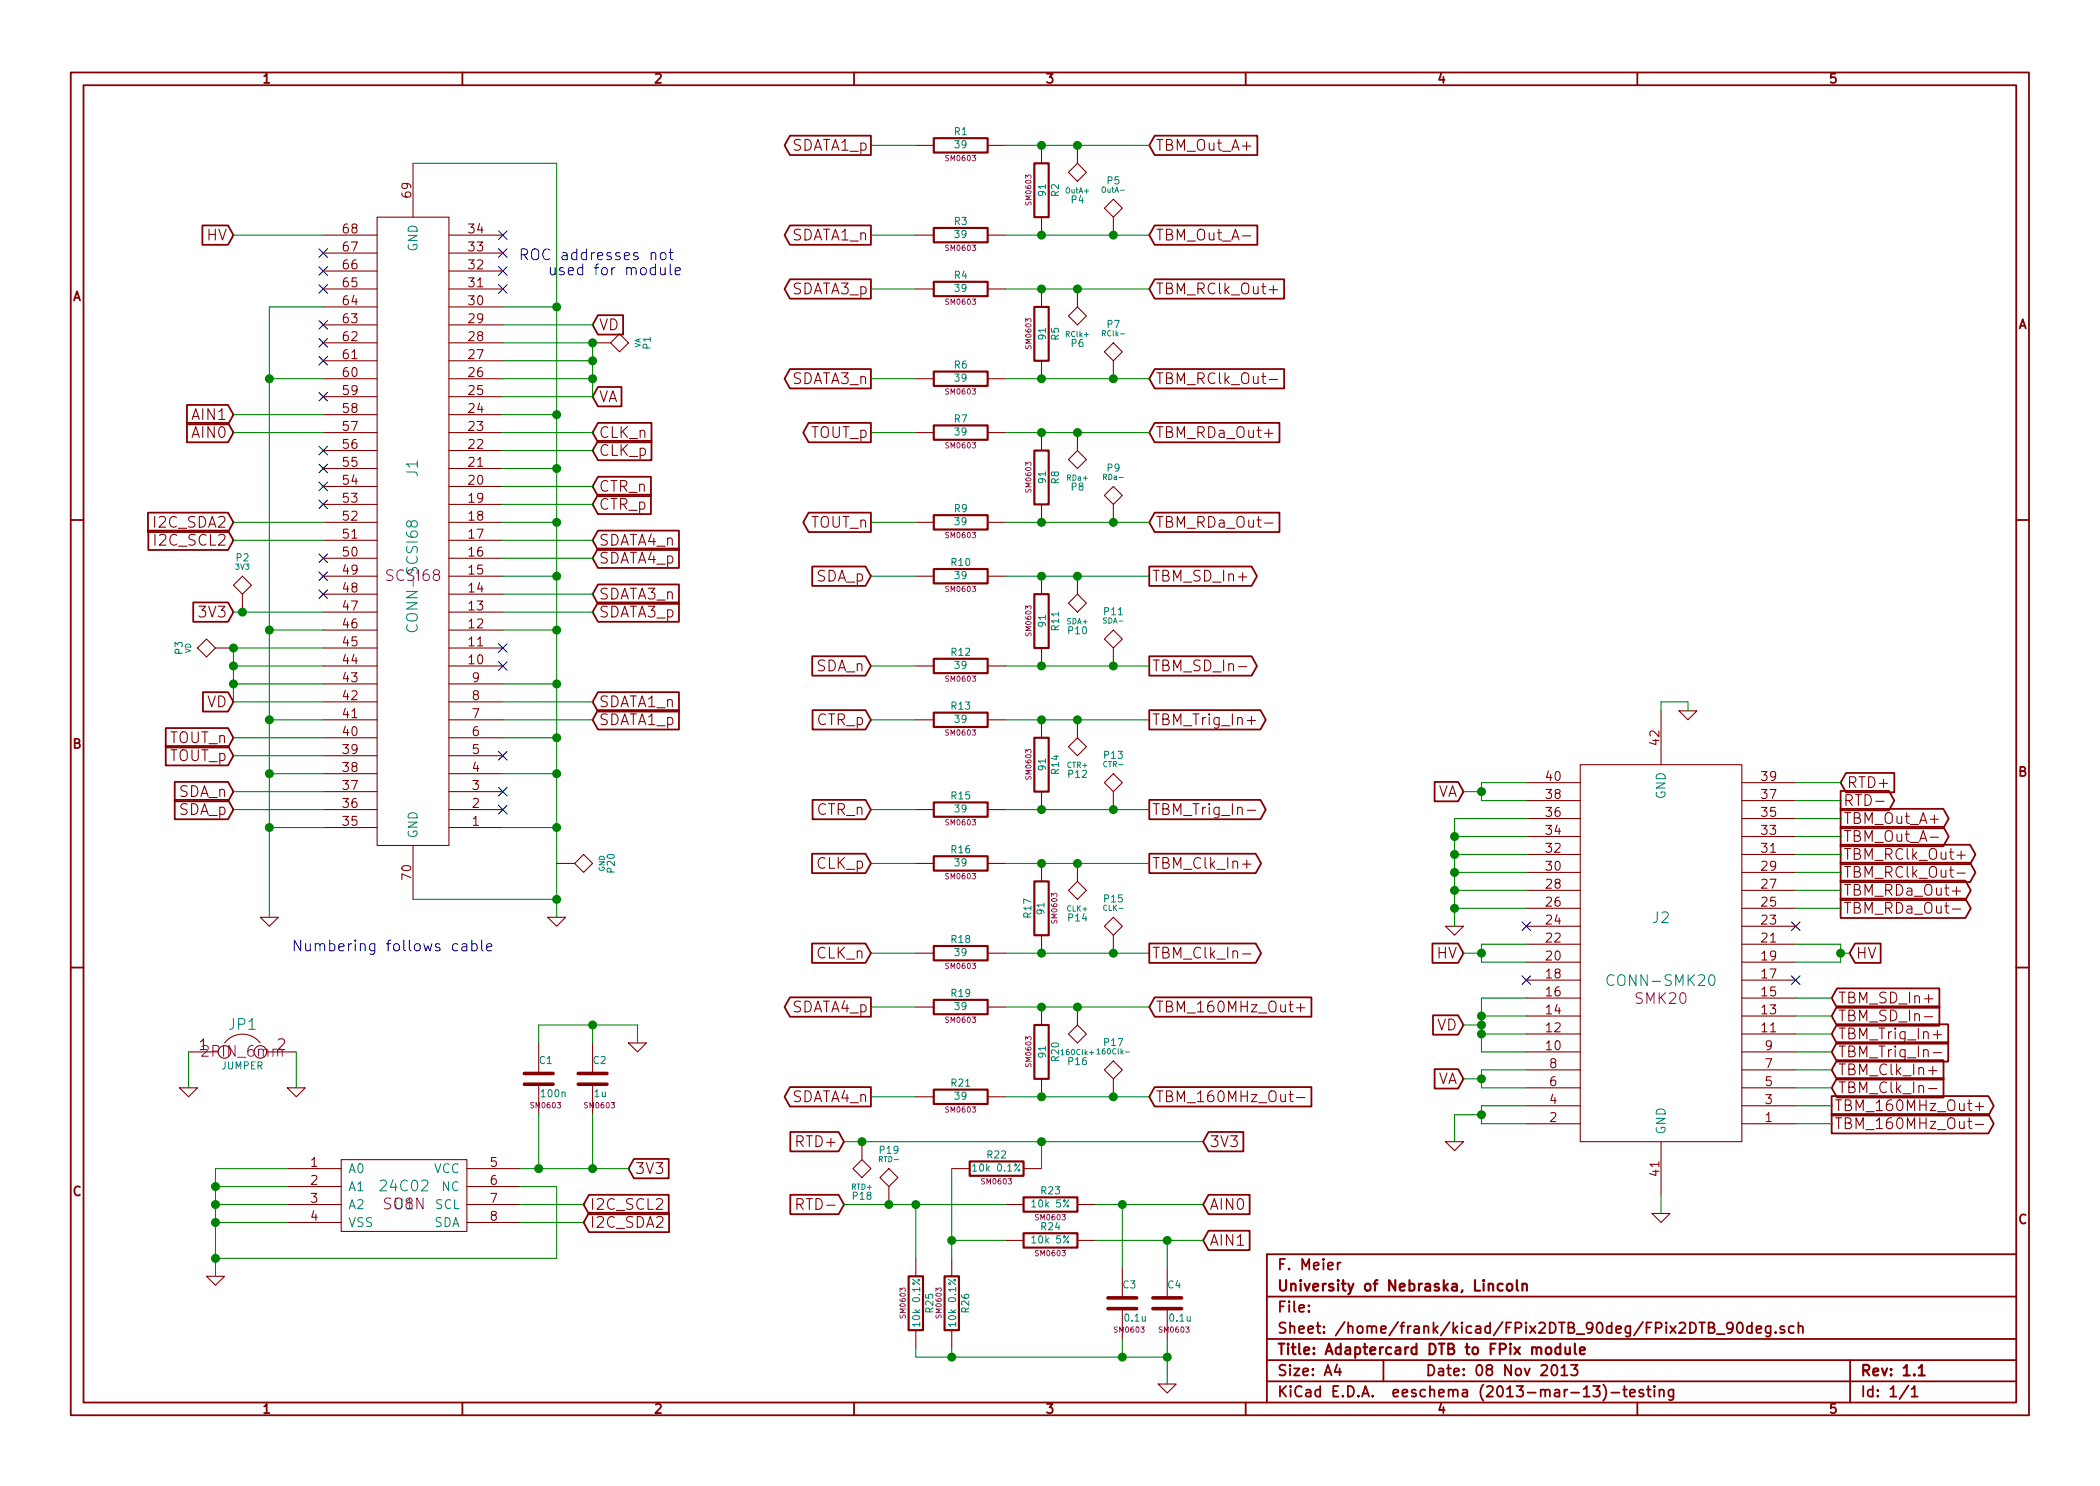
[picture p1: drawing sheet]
EESchema Schematic File Version 2
LIBS:power
LIBS:device
LIBS:transistors
LIBS:conn
LIBS:linear
LIBS:regul
LIBS:74xx
LIBS:cmos4000
LIBS:adc-dac
LIBS:memory
LIBS:xilinx
LIBS:special
LIBS:microcontrollers
LIBS:dsp
LIBS:microchip
LIBS:analog_switches
LIBS:motorola
LIBS:texas
LIBS:intel
LIBS:audio
LIBS:interface
LIBS:digital-audio
LIBS:philips
LIBS:display
LIBS:cypress
LIBS:siliconi
LIBS:opto
LIBS:atmel
LIBS:contrib
LIBS:valves
LIBS:FPix2DTB_90deg-cache
EELAYER 24 0
EELAYER END
$Descr A4 11693 8268
encoding utf-8
Sheet 1 1
Title "Adaptercard DTB to FPix module"
Date "08 Nov 2013"
Rev "1.1"
Comp "University of Nebraska, Lincoln"
Comment1 "F. Meier"
Comment2 ""
Comment3 ""
Comment4 ""
$EndDescr
$Comp
L R R1
U 1 1
P 5350 800
F 0 "R1" V 5430 800 40  0000 C CNN
F 1 "39" V 5357 801 40  0000 C CNN
F 2 "SM0603" V 5280 800 30  0000 C CNN
F 3 "" H 5350 800 30  0000 C CNN
	1    5350 800 
	0    -1   -1   0   
$EndComp
$Comp
L R R3
U 1 1
P 5350 1300
F 0 "R3" V 5430 1300 40  0000 C CNN
F 1 "39" V 5357 1301 40  0000 C CNN
F 2 "SM0603" V 5280 1300 30  0000 C CNN
F 3 "" H 5350 1300 30  0000 C CNN
	1    5350 1300
	0    -1   -1   0   
$EndComp
$Comp
L CONN-SMK20 J2
U 1 1
P 9250 5300
F 0 "J2" H 9250 5100 60  0000 C CNN
F 1 "CONN-SMK20" H 9250 5450 60  0000 C CNN
F 2 "SMK20" H 9250 5550 60  0000 C CNN
F 3 "" H 9300 5550 60  0000 C CNN
	1    9250 5300
	-1   0    0    1   
$EndComp
$Comp
L R R2
U 1 1
P 5800 1050
F 0 "R2" V 5880 1050 40  0000 C CNN
F 1 "91" V 5807 1051 40  0000 C CNN
F 2 "SM0603" V 5730 1050 30  0000 C CNN
F 3 "" H 5800 1050 30  0000 C CNN
	1    5800 1050
	1    0    0    -1  
$EndComp
$Comp
L GND #PWR9
U 1 1
P 13700 -6750
F 0 "#PWR9" H 13700 -6750 30  0001 C CNN
F 1 "GND" H 13700 -6820 30  0001 C CNN
F 2 "" H 13700 -6750 60  0000 C CNN
F 3 "" H 13700 -6750 60  0000 C CNN
	1    13700 -6750
	1    0    0    -1  
$EndComp
$Comp
L GND #PWR5
U 1 1
P 3100 5100
F 0 "#PWR5" H 3100 5100 30  0001 C CNN
F 1 "GND" H 3100 5030 30  0001 C CNN
F 2 "" H 3100 5100 60  0000 C CNN
F 3 "" H 3100 5100 60  0000 C CNN
	1    3100 5100
	1    0    0    -1  
$EndComp
Text GLabel 10250 4550 2    60   Output ~ 0
TBM_Out_A+
Text GLabel 8150 4400 0    60   Input ~ 0
VA
Text GLabel 8150 5700 0    60   Input ~ 0
VD
$Comp
L GND #PWR8
U 1 1
P 8100 5150
F 0 "#PWR8" H 8100 5150 30  0001 C CNN
F 1 "GND" H 8100 5080 30  0001 C CNN
F 2 "" H 8100 5150 60  0000 C CNN
F 3 "" H 8100 5150 60  0000 C CNN
	1    8100 5150
	1    0    0    -1  
$EndComp
Text GLabel 10300 5300 2    60   Input ~ 0
HV
Text GLabel 8150 5300 0    60   Input ~ 0
HV
Text GLabel 10250 4350 2    60   Input ~ 0
RTD+
Text GLabel 10250 4450 2    60   Output ~ 0
RTD-
Text GLabel 10250 4650 2    60   Output ~ 0
TBM_Out_A-
Text GLabel 10250 4750 2    60   Output ~ 0
TBM_RClk_Out+
Text GLabel 10250 4850 2    60   Output ~ 0
TBM_RClk_Out-
Text GLabel 10250 4950 2    60   Output ~ 0
TBM_RDa_Out+
Text GLabel 10250 5050 2    60   Output ~ 0
TBM_RDa_Out-
Text GLabel 10200 5550 2    60   Input ~ 0
TBM_SD_In+
Text GLabel 10200 5650 2    60   Input ~ 0
TBM_SD_In-
Text GLabel 10200 5750 2    60   Input ~ 0
TBM_Trig_In+
Text GLabel 10200 5850 2    60   Input ~ 0
TBM_Trig_In-
Text GLabel 10200 5950 2    60   Input ~ 0
TBM_Clk_In+
Text GLabel 10200 6050 2    60   Input ~ 0
TBM_Clk_In-
Text GLabel 10200 6150 2    60   Output ~ 0
TBM_160MHz_Out+
Text GLabel 10200 6250 2    60   Output ~ 0
TBM_160MHz_Out-
NoConn ~ 8500 5150
NoConn ~ 8500 5450
NoConn ~ 10000 5150
NoConn ~ 10000 5450
Text GLabel 6400 800  2    60   Input ~ 0
TBM_Out_A+
Text GLabel 6400 1300 2    60   Input ~ 0
TBM_Out_A-
$Comp
L R R4
U 1 1
P 5350 1600
F 0 "R4" V 5430 1600 40  0000 C CNN
F 1 "39" V 5357 1601 40  0000 C CNN
F 2 "SM0603" V 5280 1600 30  0000 C CNN
F 3 "" H 5350 1600 30  0000 C CNN
	1    5350 1600
	0    -1   -1   0   
$EndComp
$Comp
L R R5
U 1 1
P 5800 1850
F 0 "R5" V 5880 1850 40  0000 C CNN
F 1 "91" V 5807 1851 40  0000 C CNN
F 2 "SM0603" V 5730 1850 30  0000 C CNN
F 3 "" H 5800 1850 30  0000 C CNN
	1    5800 1850
	1    0    0    -1  
$EndComp
$Comp
L R R6
U 1 1
P 5350 2100
F 0 "R6" V 5430 2100 40  0000 C CNN
F 1 "39" V 5357 2101 40  0000 C CNN
F 2 "SM0603" V 5280 2100 30  0000 C CNN
F 3 "" H 5350 2100 30  0000 C CNN
	1    5350 2100
	0    -1   -1   0   
$EndComp
$Comp
L R R7
U 1 1
P 5350 2400
F 0 "R7" V 5430 2400 40  0000 C CNN
F 1 "39" V 5357 2401 40  0000 C CNN
F 2 "SM0603" V 5280 2400 30  0000 C CNN
F 3 "" H 5350 2400 30  0000 C CNN
	1    5350 2400
	0    -1   -1   0   
$EndComp
$Comp
L R R8
U 1 1
P 5800 2650
F 0 "R8" V 5880 2650 40  0000 C CNN
F 1 "91" V 5807 2651 40  0000 C CNN
F 2 "SM0603" V 5730 2650 30  0000 C CNN
F 3 "" H 5800 2650 30  0000 C CNN
	1    5800 2650
	1    0    0    -1  
$EndComp
$Comp
L R R9
U 1 1
P 5350 2900
F 0 "R9" V 5430 2900 40  0000 C CNN
F 1 "39" V 5357 2901 40  0000 C CNN
F 2 "SM0603" V 5280 2900 30  0000 C CNN
F 3 "" H 5350 2900 30  0000 C CNN
	1    5350 2900
	0    -1   -1   0   
$EndComp
$Comp
L R R10
U 1 1
P 5350 3200
F 0 "R10" V 5430 3200 40  0000 C CNN
F 1 "39" V 5357 3201 40  0000 C CNN
F 2 "SM0603" V 5280 3200 30  0000 C CNN
F 3 "" H 5350 3200 30  0000 C CNN
	1    5350 3200
	0    -1   -1   0   
$EndComp
$Comp
L R R11
U 1 1
P 5800 3450
F 0 "R11" V 5880 3450 40  0000 C CNN
F 1 "91" V 5807 3451 40  0000 C CNN
F 2 "SM0603" V 5730 3450 30  0000 C CNN
F 3 "" H 5800 3450 30  0000 C CNN
	1    5800 3450
	1    0    0    -1  
$EndComp
$Comp
L R R12
U 1 1
P 5350 3700
F 0 "R12" V 5430 3700 40  0000 C CNN
F 1 "39" V 5357 3701 40  0000 C CNN
F 2 "SM0603" V 5280 3700 30  0000 C CNN
F 3 "" H 5350 3700 30  0000 C CNN
	1    5350 3700
	0    -1   -1   0   
$EndComp
$Comp
L R R13
U 1 1
P 5350 4000
F 0 "R13" V 5430 4000 40  0000 C CNN
F 1 "39" V 5357 4001 40  0000 C CNN
F 2 "SM0603" V 5280 4000 30  0000 C CNN
F 3 "" H 5350 4000 30  0000 C CNN
	1    5350 4000
	0    -1   -1   0   
$EndComp
$Comp
L R R14
U 1 1
P 5800 4250
F 0 "R14" V 5880 4250 40  0000 C CNN
F 1 "91" V 5807 4251 40  0000 C CNN
F 2 "SM0603" V 5730 4250 30  0000 C CNN
F 3 "" H 5800 4250 30  0000 C CNN
	1    5800 4250
	1    0    0    -1  
$EndComp
$Comp
L R R15
U 1 1
P 5350 4500
F 0 "R15" V 5430 4500 40  0000 C CNN
F 1 "39" V 5357 4501 40  0000 C CNN
F 2 "SM0603" V 5280 4500 30  0000 C CNN
F 3 "" H 5350 4500 30  0000 C CNN
	1    5350 4500
	0    -1   -1   0   
$EndComp
$Comp
L R R16
U 1 1
P 5350 4800
F 0 "R16" V 5430 4800 40  0000 C CNN
F 1 "39" V 5357 4801 40  0000 C CNN
F 2 "SM0603" V 5280 4800 30  0000 C CNN
F 3 "" H 5350 4800 30  0000 C CNN
	1    5350 4800
	0    -1   -1   0   
$EndComp
$Comp
L R R17
U 1 1
P 5800 5050
F 0 "R17" V 5880 5050 40  0000 C CNN
F 1 "91" V 5807 5051 40  0000 C CNN
F 2 "SM0603" V 5730 5050 30  0000 C CNN
F 3 "" H 5800 5050 30  0000 C CNN
	1    5800 5050
	-1   0    0    1   
$EndComp
$Comp
L R R18
U 1 1
P 5350 5300
F 0 "R18" V 5430 5300 40  0000 C CNN
F 1 "39" V 5357 5301 40  0000 C CNN
F 2 "SM0603" V 5280 5300 30  0000 C CNN
F 3 "" H 5350 5300 30  0000 C CNN
	1    5350 5300
	0    -1   -1   0   
$EndComp
$Comp
L R R19
U 1 1
P 5350 5600
F 0 "R19" V 5430 5600 40  0000 C CNN
F 1 "39" V 5357 5601 40  0000 C CNN
F 2 "SM0603" V 5280 5600 30  0000 C CNN
F 3 "" H 5350 5600 30  0000 C CNN
	1    5350 5600
	0    -1   -1   0   
$EndComp
$Comp
L R R20
U 1 1
P 5800 5850
F 0 "R20" V 5880 5850 40  0000 C CNN
F 1 "91" V 5807 5851 40  0000 C CNN
F 2 "SM0603" V 5730 5850 30  0000 C CNN
F 3 "" H 5800 5850 30  0000 C CNN
	1    5800 5850
	1    0    0    -1  
$EndComp
$Comp
L R R21
U 1 1
P 5350 6100
F 0 "R21" V 5430 6100 40  0000 C CNN
F 1 "39" V 5357 6101 40  0000 C CNN
F 2 "SM0603" V 5280 6100 30  0000 C CNN
F 3 "" H 5350 6100 30  0000 C CNN
	1    5350 6100
	0    -1   -1   0   
$EndComp
Text GLabel 6400 1600 2    60   Input ~ 0
TBM_RClk_Out+
Text GLabel 6400 2100 2    60   Input ~ 0
TBM_RClk_Out-
Text GLabel 6400 2400 2    60   Input ~ 0
TBM_RDa_Out+
Text GLabel 6400 2900 2    60   Input ~ 0
TBM_RDa_Out-
Text GLabel 6400 3200 2    60   Output ~ 0
TBM_SD_In+
Text GLabel 6400 3700 2    60   Output ~ 0
TBM_SD_In-
Text GLabel 6400 4000 2    60   Output ~ 0
TBM_Trig_In+
Text GLabel 6400 4500 2    60   Output ~ 0
TBM_Trig_In-
Text GLabel 6400 4800 2    60   Output ~ 0
TBM_Clk_In+
Text GLabel 6400 5300 2    60   Output ~ 0
TBM_Clk_In-
Text GLabel 6400 5600 2    60   Input ~ 0
TBM_160MHz_Out+
Text GLabel 6400 6100 2    60   Input ~ 0
TBM_160MHz_Out-
$Comp
L R R23
U 1 1
P 5850 6700
F 0 "R23" V 5930 6700 40  0000 C CNN
F 1 "10k 5%" V 5857 6701 40  0000 C CNN
F 2 "SM0603" V 5780 6700 30  0000 C CNN
F 3 "" H 5850 6700 30  0000 C CNN
	1    5850 6700
	0    -1   -1   0   
$EndComp
$Comp
L R R24
U 1 1
P 5850 6900
F 0 "R24" V 5930 6900 40  0000 C CNN
F 1 "10k 5%" V 5857 6901 40  0000 C CNN
F 2 "SM0603" V 5780 6900 30  0000 C CNN
F 3 "" H 5850 6900 30  0000 C CNN
	1    5850 6900
	0    -1   -1   0   
$EndComp
$Comp
L R R26
U 1 1
P 5300 7250
F 0 "R26" V 5380 7250 40  0000 C CNN
F 1 "10k 0.1%" V 5307 7251 40  0000 C CNN
F 2 "SM0603" V 5230 7250 30  0000 C CNN
F 3 "" H 5300 7250 30  0000 C CNN
	1    5300 7250
	1    0    0    -1  
$EndComp
$Comp
L R R25
U 1 1
P 5100 7250
F 0 "R25" V 5180 7250 40  0000 C CNN
F 1 "10k 0.1%" V 5107 7251 40  0000 C CNN
F 2 "SM0603" V 5030 7250 30  0000 C CNN
F 3 "" H 5100 7250 30  0000 C CNN
	1    5100 7250
	1    0    0    -1  
$EndComp
$Comp
L R R22
U 1 1
P 5550 6500
F 0 "R22" V 5630 6500 40  0000 C CNN
F 1 "10k 0.1%" V 5557 6501 40  0000 C CNN
F 2 "SM0603" V 5480 6500 30  0000 C CNN
F 3 "" H 5550 6500 30  0000 C CNN
	1    5550 6500
	0    -1   -1   0   
$EndComp
$Comp
L C C3
U 1 1
P 6250 7250
F 0 "C3" H 6250 7350 40  0000 L CNN
F 1 "0.1u" H 6256 7165 40  0000 L CNN
F 2 "SM0603" H 6288 7100 30  0000 C CNN
F 3 "" H 6250 7250 60  0000 C CNN
	1    6250 7250
	1    0    0    -1  
$EndComp
$Comp
L C C4
U 1 1
P 6500 7250
F 0 "C4" H 6500 7350 40  0000 L CNN
F 1 "0.1u" H 6506 7165 40  0000 L CNN
F 2 "SM0603" H 6538 7100 30  0000 C CNN
F 3 "" H 6500 7250 60  0000 C CNN
	1    6500 7250
	1    0    0    -1  
$EndComp
Text GLabel 6700 6900 2    60   Input ~ 0
AIN1
Text GLabel 6700 6700 2    60   Input ~ 0
AIN0
Text GLabel 4700 6700 0    60   Input ~ 0
RTD-
Text GLabel 4700 6350 0    60   Input ~ 0
RTD+
Text Notes 2750 5300 2    60   ~ 0
Numbering follows cable
Text GLabel 3300 4000 2    60   Input ~ 0
SDATA1_p
Text GLabel 3300 3900 2    60   Input ~ 0
SDATA1_n
Text GLabel 3300 3400 2    60   Input ~ 0
SDATA3_p
Text GLabel 3300 3300 2    60   Input ~ 0
SDATA3_n
Text GLabel 3300 3100 2    60   Input ~ 0
SDATA4_p
Text GLabel 3300 3000 2    60   Input ~ 0
SDATA4_n
Text GLabel 3300 2800 2    60   Input ~ 0
CTR_p
Text GLabel 3300 2700 2    60   Input ~ 0
CTR_n
Text GLabel 3300 2500 2    60   Input ~ 0
CLK_p
Text GLabel 3300 2400 2    60   Input ~ 0
CLK_n
Text GLabel 3300 2200 2    60   Input ~ 0
VA
Text GLabel 3300 1800 2    60   Input ~ 0
VD
NoConn ~ 2800 1600
NoConn ~ 2800 1500
NoConn ~ 2800 1400
NoConn ~ 2800 1300
Text Notes 3800 1450 2    60   ~ 0
ROC addresses not \nused for module
Text GLabel 1300 4500 0    60   Input ~ 0
SDA_p
Text GLabel 1300 4400 0    60   Input ~ 0
SDA_n
Text GLabel 1300 4200 0    60   Input ~ 0
TOUT_p
Text GLabel 1300 4100 0    60   Input ~ 0
TOUT_n
Text GLabel 1300 3900 0    60   Input ~ 0
VD
NoConn ~ 1800 3100
NoConn ~ 1800 1400
NoConn ~ 1800 1500
NoConn ~ 1800 1600
NoConn ~ 1800 1800
NoConn ~ 1800 1900
NoConn ~ 1800 2000
Text GLabel 1300 1300 0    60   Input ~ 0
HV
Text GLabel 1300 2400 0    60   Input ~ 0
AIN0
Text GLabel 1300 2300 0    60   Input ~ 0
AIN1
NoConn ~ 1800 2800
NoConn ~ 1800 2700
NoConn ~ 1800 2600
NoConn ~ 1800 2500
Text GLabel 1300 2900 0    60   Input ~ 0
I2C_SDA2
Text GLabel 1300 3000 0    60   Input ~ 0
I2C_SCL2
$Comp
L CONN-SCSI68 J1
U 1 1
P 2300 2950
F 0 "J1" V 2300 3300 60  0000 C CNN
F 1 "CONN-SCSI68" V 2300 2700 60  0000 C CNN
F 2 "SCSI68" H 2300 2700 60  0000 C CNN
F 3 "" H 2300 2700 60  0000 C CNN
	1    2300 2950
	1    0    0    -1  
$EndComp
Text GLabel 4850 4800 0    60   Input ~ 0
CLK_p
Text GLabel 4850 5300 0    60   Input ~ 0
CLK_n
Text GLabel 4850 4500 0    60   Input ~ 0
CTR_n
Text GLabel 4850 4000 0    60   Input ~ 0
CTR_p
Text GLabel 4850 800  0    60   Output ~ 0
SDATA1_p
Text GLabel 4850 1300 0    60   Output ~ 0
SDATA1_n
Text GLabel 4850 1600 0    60   Output ~ 0
SDATA3_p
Text GLabel 4850 2100 0    60   Output ~ 0
SDATA3_n
Text GLabel 4850 5600 0    60   Output ~ 0
SDATA4_p
Text GLabel 4850 6100 0    60   Output ~ 0
SDATA4_n
Text GLabel 4850 3700 0    60   Input ~ 0
SDA_n
Text GLabel 4850 3200 0    60   Input ~ 0
SDA_p
Text GLabel 4850 2400 0    60   Output ~ 0
TOUT_p
Text GLabel 4850 2900 0    60   Output ~ 0
TOUT_n
$Comp
L 24C02 U1
U 1 1
P 2250 6650
F 0 "U1" H 2250 6600 60  0000 C CNN
F 1 "24C02" H 2250 6700 60  0000 C CNN
F 2 "SO8N" H 2250 6600 60  0000 C CNN
F 3 "" H 2250 6600 60  0000 C CNN
	1    2250 6650
	1    0    0    -1  
$EndComp
$Comp
L GND #PWR2
U 1 1
P 1200 7100
F 0 "#PWR2" H 1200 7100 30  0001 C CNN
F 1 "GND" H 1200 7030 30  0001 C CNN
F 2 "" H 1200 7100 60  0000 C CNN
F 3 "" H 1200 7100 60  0000 C CNN
	1    1200 7100
	1    0    0    -1  
$EndComp
Text GLabel 3250 6700 2    60   Input ~ 0
I2C_SCL2
Text GLabel 3250 6800 2    60   Input ~ 0
I2C_SDA2
NoConn ~ 1800 3200
NoConn ~ 1800 3300
NoConn ~ 2800 4200
NoConn ~ 2800 3600
NoConn ~ 2800 3700
NoConn ~ 1800 2200
Wire Wire Line
	5600 1300 6400 1300
Wire Wire Line
	3100 4600 2800 4600
Connection ~ 5800 800 
Connection ~ 5800 1300
Wire Wire Line
	5600 1600 6400 1600
Connection ~ 5800 1600
Wire Wire Line
	5600 2100 6400 2100
Connection ~ 5800 2100
Wire Wire Line
	5600 2400 6400 2400
Connection ~ 5800 2400
Wire Wire Line
	5600 2900 6400 2900
Connection ~ 5800 2900
Wire Wire Line
	5600 3200 6400 3200
Connection ~ 5800 3200
Wire Wire Line
	5600 3700 6400 3700
Connection ~ 5800 3700
Wire Wire Line
	5600 4000 6400 4000
Connection ~ 5800 4000
Connection ~ 5800 4500
Wire Wire Line
	5600 4800 6400 4800
Connection ~ 5800 4800
Wire Wire Line
	5600 5300 6400 5300
Connection ~ 5800 5300
Wire Wire Line
	5600 5600 6400 5600
Connection ~ 5800 5600
Wire Wire Line
	5600 6100 6400 6100
Connection ~ 5800 6100
Wire Wire Line
	6100 6700 6700 6700
Wire Wire Line
	6100 6900 6700 6900
Wire Wire Line
	6250 7050 6250 6700
Connection ~ 6250 6700
Wire Wire Line
	6500 7050 6500 6900
Connection ~ 6500 6900
Wire Wire Line
	5300 6900 5600 6900
Connection ~ 5300 6900
Wire Wire Line
	4700 6700 5600 6700
Wire Wire Line
	5100 7000 5100 6700
Connection ~ 5100 6700
Wire Wire Line
	3100 4300 2800 4300
Connection ~ 3100 4600
Wire Wire Line
	3100 4100 2800 4100
Connection ~ 3100 4300
Wire Wire Line
	3100 3800 2800 3800
Connection ~ 3100 4100
Wire Wire Line
	3100 3500 2800 3500
Connection ~ 3100 3800
Wire Wire Line
	3100 3200 2800 3200
Connection ~ 3100 3500
Wire Wire Line
	3100 2900 2800 2900
Connection ~ 3100 3200
Wire Wire Line
	3100 2600 2800 2600
Connection ~ 3100 2900
Wire Wire Line
	3100 2300 2800 2300
Connection ~ 3100 2600
Wire Wire Line
	2800 1700 3100 1700
Connection ~ 3100 2300
Wire Wire Line
	1500 4600 1800 4600
Wire Wire Line
	1500 4300 1800 4300
Connection ~ 1500 4600
Wire Wire Line
	1500 4000 1800 4000
Connection ~ 1500 4300
Wire Wire Line
	1500 3500 1800 3500
Connection ~ 1500 4000
Wire Wire Line
	1800 2100 1500 2100
Connection ~ 1500 3500
Wire Wire Line
	1800 1700 1500 1700
Connection ~ 1500 2100
Wire Wire Line
	3300 2200 2800 2200
Wire Wire Line
	3300 2100 2800 2100
Wire Wire Line
	3300 1900 3300 2200
Wire Wire Line
	2800 2000 3300 2000
Connection ~ 3300 2100
Wire Wire Line
	2800 1900 3300 1900
Connection ~ 3300 2000
Wire Wire Line
	2800 1800 3300 1800
Wire Wire Line
	2800 2400 3300 2400
Wire Wire Line
	2800 2500 3300 2500
Wire Wire Line
	2800 2700 3300 2700
Wire Wire Line
	2800 2800 3300 2800
Wire Wire Line
	2800 3000 3300 3000
Wire Wire Line
	2800 3100 3300 3100
Wire Wire Line
	2800 3300 3300 3300
Wire Wire Line
	2800 3400 3300 3400
Wire Wire Line
	2800 3900 3300 3900
Wire Wire Line
	2800 4000 3300 4000
Wire Wire Line
	1300 4500 1800 4500
Wire Wire Line
	1800 4400 1300 4400
Wire Wire Line
	1800 4200 1300 4200
Wire Wire Line
	1300 4100 1800 4100
Wire Wire Line
	1300 3900 1800 3900
Wire Wire Line
	1300 3800 1800 3800
Wire Wire Line
	1300 3600 1300 3900
Wire Wire Line
	1800 3700 1300 3700
Connection ~ 1300 3800
Wire Wire Line
	1800 3600 1300 3600
Connection ~ 1300 3700
Wire Wire Line
	1800 1300 1300 1300
Wire Wire Line
	1800 2300 1300 2300
Wire Wire Line
	1800 2400 1300 2400
Wire Wire Line
	1800 2900 1300 2900
Wire Wire Line
	1800 3000 1300 3000
Wire Wire Line
	2300 900  3100 900 
Connection ~ 3100 1700
Wire Wire Line
	3100 5000 2300 5000
Connection ~ 3100 5000
Wire Wire Line
	5100 1300 4850 1300
Wire Wire Line
	4850 1600 5100 1600
Wire Wire Line
	5100 2100 4850 2100
Wire Wire Line
	4850 2400 5100 2400
Wire Wire Line
	5100 2900 4850 2900
Wire Wire Line
	4850 3200 5100 3200
Wire Wire Line
	5100 3700 4850 3700
Wire Wire Line
	4850 4000 5100 4000
Wire Wire Line
	5100 4500 4850 4500
Wire Wire Line
	4850 4800 5100 4800
Wire Wire Line
	5100 5300 4850 5300
Wire Wire Line
	4850 5600 5100 5600
Wire Wire Line
	1200 6800 1600 6800
Wire Wire Line
	1200 6500 1200 7100
Wire Wire Line
	1600 6700 1200 6700
Connection ~ 1200 6800
Wire Wire Line
	1600 6600 1200 6600
Connection ~ 1200 6700
Wire Wire Line
	1600 6500 1200 6500
Connection ~ 1200 6600
Wire Wire Line
	2900 6700 3250 6700
Wire Wire Line
	2900 6800 3250 6800
Wire Wire Line
	2900 6600 3100 6600
Wire Wire Line
	3100 6600 3100 7000
Wire Wire Line
	3100 7000 1200 7000
Connection ~ 1200 7000
Wire Wire Line
	3100 900  3100 5100
Text GLabel 1300 3400 0    60   Input ~ 0
3V3
Wire Wire Line
	1800 3400 1300 3400
Text GLabel 3500 6500 2    60   Input ~ 0
3V3
Wire Wire Line
	2900 6500 3500 6500
Text GLabel 6700 6350 2    60   Input ~ 0
3V3
Wire Wire Line
	4700 6350 6700 6350
NoConn ~ 2800 4400
NoConn ~ 2800 4500
$Comp
L GND #PWR3
U 1 1
P 1500 5100
F 0 "#PWR3" H 1500 5100 30  0001 C CNN
F 1 "GND" H 1500 5030 30  0001 C CNN
F 2 "" H 1500 5100 60  0000 C CNN
F 3 "" H 1500 5100 60  0000 C CNN
	1    1500 5100
	1    0    0    -1  
$EndComp
Wire Wire Line
	1500 1700 1500 5100
Wire Wire Line
	6250 7550 6250 7450
Wire Wire Line
	5100 7550 6500 7550
Connection ~ 6500 7550
Wire Wire Line
	5300 7500 5300 7550
Connection ~ 6250 7550
Wire Wire Line
	5100 7500 5100 7550
Connection ~ 5300 7550
$Comp
L GND #PWR7
U 1 1
P 6500 7700
F 0 "#PWR7" H 6500 7700 30  0001 C CNN
F 1 "GND" H 6500 7630 30  0001 C CNN
F 2 "" H 6500 7700 60  0000 C CNN
F 3 "" H 6500 7700 60  0000 C CNN
	1    6500 7700
	1    0    0    -1  
$EndComp
Wire Wire Line
	6500 7450 6500 7700
$Comp
L GND #PWR6
U 1 1
P 3550 5800
F 0 "#PWR6" H 3550 5800 30  0001 C CNN
F 1 "GND" H 3550 5730 30  0001 C CNN
F 2 "" H 3550 5800 60  0000 C CNN
F 3 "" H 3550 5800 60  0000 C CNN
	1    3550 5800
	1    0    0    -1  
$EndComp
$Comp
L C C1
U 1 1
P 3000 6000
F 0 "C1" H 3000 6100 40  0000 L CNN
F 1 "100n" H 3006 5915 40  0000 L CNN
F 2 "SM0603" H 3038 5850 30  0000 C CNN
F 3 "" H 3000 6000 60  0000 C CNN
	1    3000 6000
	1    0    0    -1  
$EndComp
$Comp
L C C2
U 1 1
P 3300 6000
F 0 "C2" H 3300 6100 40  0000 L CNN
F 1 "1u" H 3306 5915 40  0000 L CNN
F 2 "SM0603" H 3338 5850 30  0000 C CNN
F 3 "" H 3300 6000 60  0000 C CNN
	1    3300 6000
	1    0    0    -1  
$EndComp
Wire Wire Line
	3000 6200 3000 6500
Connection ~ 3000 6500
Wire Wire Line
	3300 6200 3300 6500
Connection ~ 3300 6500
Wire Wire Line
	3300 5800 3300 5700
Wire Wire Line
	3000 5700 3550 5700
Wire Wire Line
	3550 5700 3550 5800
Wire Wire Line
	3000 5800 3000 5700
Connection ~ 3300 5700
$Comp
L JUMPER JP1
U 1 1
P 1350 5850
F 0 "JP1" H 1350 6000 60  0000 C CNN
F 1 "JUMPER" H 1350 5770 40  0000 C CNN
F 2 "2PIN_6mm" H 1350 5850 60  0000 C CNN
F 3 "" H 1350 5850 60  0000 C CNN
	1    1350 5850
	1    0    0    -1  
$EndComp
$Comp
L GND #PWR1
U 1 1
P 1050 6050
F 0 "#PWR1" H 1050 6050 30  0001 C CNN
F 1 "GND" H 1050 5980 30  0001 C CNN
F 2 "" H 1050 6050 60  0000 C CNN
F 3 "" H 1050 6050 60  0000 C CNN
	1    1050 6050
	1    0    0    -1  
$EndComp
$Comp
L GND #PWR4
U 1 1
P 1650 6050
F 0 "#PWR4" H 1650 6050 30  0001 C CNN
F 1 "GND" H 1650 5980 30  0001 C CNN
F 2 "" H 1650 6050 60  0000 C CNN
F 3 "" H 1650 6050 60  0000 C CNN
	1    1650 6050
	1    0    0    -1  
$EndComp
Wire Wire Line
	1050 5850 1050 6050
Wire Wire Line
	1650 5850 1650 6050
$Comp
L TST P4
U 1 1
P 6000 800
F 0 "P4" H 6000 1100 40  0000 C CNN
F 1 "OutA+" H 6000 1050 30  0000 C CNN
F 2 "" H 6000 800 60  0000 C CNN
F 3 "" H 6000 800 60  0000 C CNN
	1    6000 800 
	-1   0    0    1   
$EndComp
Wire Wire Line
	4850 6100 5100 6100
Wire Wire Line
	5300 6500 5300 7000
Connection ~ 5800 6350
Wire Wire Line
	5800 6500 5800 6350
Wire Wire Line
	5600 800  6400 800 
Connection ~ 6000 800 
Wire Wire Line
	5100 800  4850 800 
$Comp
L TST P7
U 1 1
P 6200 2100
F 0 "P7" H 6200 2400 40  0000 C CNN
F 1 "RClk-" H 6200 2350 30  0000 C CNN
F 2 "" H 6200 2100 60  0000 C CNN
F 3 "" H 6200 2100 60  0000 C CNN
	1    6200 2100
	1    0    0    -1  
$EndComp
Wire Wire Line
	5600 4500 6400 4500
$Comp
L TST P5
U 1 1
P 6200 1300
F 0 "P5" H 6200 1600 40  0000 C CNN
F 1 "OutA-" H 6200 1550 30  0000 C CNN
F 2 "" H 6200 1300 60  0000 C CNN
F 3 "" H 6200 1300 60  0000 C CNN
	1    6200 1300
	1    0    0    -1  
$EndComp
$Comp
L TST P6
U 1 1
P 6000 1600
F 0 "P6" H 6000 1900 40  0000 C CNN
F 1 "RClk+" H 6000 1850 30  0000 C CNN
F 2 "" H 6000 1600 60  0000 C CNN
F 3 "" H 6000 1600 60  0000 C CNN
	1    6000 1600
	-1   0    0    1   
$EndComp
$Comp
L TST P8
U 1 1
P 6000 2400
F 0 "P8" H 6000 2700 40  0000 C CNN
F 1 "RDa+" H 6000 2650 30  0000 C CNN
F 2 "" H 6000 2400 60  0000 C CNN
F 3 "" H 6000 2400 60  0000 C CNN
	1    6000 2400
	-1   0    0    1   
$EndComp
$Comp
L TST P9
U 1 1
P 6200 2900
F 0 "P9" H 6200 3200 40  0000 C CNN
F 1 "RDa-" H 6200 3150 30  0000 C CNN
F 2 "" H 6200 2900 60  0000 C CNN
F 3 "" H 6200 2900 60  0000 C CNN
	1    6200 2900
	1    0    0    -1  
$EndComp
$Comp
L TST P10
U 1 1
P 6000 3200
F 0 "P10" H 6000 3500 40  0000 C CNN
F 1 "SDA+" H 6000 3450 30  0000 C CNN
F 2 "" H 6000 3200 60  0000 C CNN
F 3 "" H 6000 3200 60  0000 C CNN
	1    6000 3200
	-1   0    0    1   
$EndComp
$Comp
L TST P11
U 1 1
P 6200 3700
F 0 "P11" H 6200 4000 40  0000 C CNN
F 1 "SDA-" H 6200 3950 30  0000 C CNN
F 2 "" H 6200 3700 60  0000 C CNN
F 3 "" H 6200 3700 60  0000 C CNN
	1    6200 3700
	1    0    0    -1  
$EndComp
$Comp
L TST P12
U 1 1
P 6000 4000
F 0 "P12" H 6000 4300 40  0000 C CNN
F 1 "CTR+" H 6000 4250 30  0000 C CNN
F 2 "" H 6000 4000 60  0000 C CNN
F 3 "" H 6000 4000 60  0000 C CNN
	1    6000 4000
	-1   0    0    1   
$EndComp
$Comp
L TST P13
U 1 1
P 6200 4500
F 0 "P13" H 6200 4800 40  0000 C CNN
F 1 "CTR-" H 6200 4750 30  0000 C CNN
F 2 "" H 6200 4500 60  0000 C CNN
F 3 "" H 6200 4500 60  0000 C CNN
	1    6200 4500
	1    0    0    -1  
$EndComp
$Comp
L TST P14
U 1 1
P 6000 4800
F 0 "P14" H 6000 5100 40  0000 C CNN
F 1 "CLK+" H 6000 5050 30  0000 C CNN
F 2 "" H 6000 4800 60  0000 C CNN
F 3 "" H 6000 4800 60  0000 C CNN
	1    6000 4800
	-1   0    0    1   
$EndComp
$Comp
L TST P15
U 1 1
P 6200 5300
F 0 "P15" H 6200 5600 40  0000 C CNN
F 1 "CLK-" H 6200 5550 30  0000 C CNN
F 2 "" H 6200 5300 60  0000 C CNN
F 3 "" H 6200 5300 60  0000 C CNN
	1    6200 5300
	1    0    0    -1  
$EndComp
$Comp
L TST P16
U 1 1
P 6000 5600
F 0 "P16" H 6000 5900 40  0000 C CNN
F 1 "160Clk+" H 6000 5850 30  0000 C CNN
F 2 "" H 6000 5600 60  0000 C CNN
F 3 "" H 6000 5600 60  0000 C CNN
	1    6000 5600
	-1   0    0    1   
$EndComp
$Comp
L TST P17
U 1 1
P 6200 6100
F 0 "P17" H 6200 6400 40  0000 C CNN
F 1 "160Clk-" H 6200 6350 30  0000 C CNN
F 2 "" H 6200 6100 60  0000 C CNN
F 3 "" H 6200 6100 60  0000 C CNN
	1    6200 6100
	1    0    0    -1  
$EndComp
$Comp
L TST P3
U 1 1
P 1300 3600
F 0 "P3" H 1300 3900 40  0000 C CNN
F 1 "VD" H 1300 3850 30  0000 C CNN
F 2 "" H 1300 3600 60  0000 C CNN
F 3 "" H 1300 3600 60  0000 C CNN
	1    1300 3600
	0    -1   -1   0   
$EndComp
$Comp
L TST P2
U 1 1
P 1350 3400
F 0 "P2" H 1350 3700 40  0000 C CNN
F 1 "3V3" H 1350 3650 30  0000 C CNN
F 2 "" H 1350 3400 60  0000 C CNN
F 3 "" H 1350 3400 60  0000 C CNN
	1    1350 3400
	1    0    0    -1  
$EndComp
$Comp
L TST P1
U 1 1
P 3300 1900
F 0 "P1" H 3300 2200 40  0000 C CNN
F 1 "VA" H 3300 2150 30  0000 C CNN
F 2 "" H 3300 1900 60  0000 C CNN
F 3 "" H 3300 1900 60  0000 C CNN
	1    3300 1900
	0    1    1    0   
$EndComp
Connection ~ 6200 1300
Connection ~ 6000 1600
Connection ~ 6200 2100
Connection ~ 6000 2400
Connection ~ 6200 2900
Connection ~ 6000 3200
Connection ~ 6200 3700
Connection ~ 3300 1900
Connection ~ 1300 3600
Connection ~ 1350 3400
Connection ~ 6000 4000
Connection ~ 6200 4500
Connection ~ 6000 4800
Connection ~ 6200 5300
Connection ~ 6000 5600
Connection ~ 6200 6100
$Comp
L TST P18
U 1 1
P 4800 6350
F 0 "P18" H 4800 6650 40  0000 C CNN
F 1 "RTD+" H 4800 6600 30  0000 C CNN
F 2 "" H 4800 6350 60  0000 C CNN
F 3 "" H 4800 6350 60  0000 C CNN
	1    4800 6350
	-1   0    0    1   
$EndComp
$Comp
L TST P19
U 1 1
P 4950 6700
F 0 "P19" H 4950 7000 40  0000 C CNN
F 1 "RTD-" H 4950 6950 30  0000 C CNN
F 2 "" H 4950 6700 60  0000 C CNN
F 3 "" H 4950 6700 60  0000 C CNN
	1    4950 6700
	1    0    0    -1  
$EndComp
$Comp
L TST P20
U 1 1
P 3100 4800
F 0 "P20" H 3100 5100 40  0000 C CNN
F 1 "GND" H 3100 5050 30  0000 C CNN
F 2 "" H 3100 4800 60  0000 C CNN
F 3 "" H 3100 4800 60  0000 C CNN
	1    3100 4800
	0    1    1    0   
$EndComp
Connection ~ 4800 6350
Connection ~ 4950 6700
Wire Wire Line
	10000 5250 10250 5250
Wire Wire Line
	10250 5250 10250 5350
Wire Wire Line
	10250 5300 10300 5300
Wire Wire Line
	10250 5350 10000 5350
Connection ~ 10250 5300
Wire Wire Line
	8500 5250 8250 5250
Wire Wire Line
	8250 5250 8250 5350
Wire Wire Line
	8250 5300 8150 5300
Wire Wire Line
	8250 5350 8500 5350
Connection ~ 8250 5300
Wire Wire Line
	10000 4350 10250 4350
Wire Wire Line
	10000 4450 10250 4450
Wire Wire Line
	10000 4550 10250 4550
Wire Wire Line
	10000 4650 10250 4650
Wire Wire Line
	10000 4750 10250 4750
Wire Wire Line
	10000 4850 10250 4850
Wire Wire Line
	10000 4950 10250 4950
Wire Wire Line
	10000 5050 10250 5050
Wire Wire Line
	10000 5550 10200 5550
Wire Wire Line
	10000 5650 10200 5650
Wire Wire Line
	10000 5750 10200 5750
Wire Wire Line
	10000 5850 10200 5850
Wire Wire Line
	10000 5950 10200 5950
Wire Wire Line
	10000 6050 10200 6050
Wire Wire Line
	10000 6150 10200 6150
Wire Wire Line
	10000 6250 10200 6250
Wire Wire Line
	8500 4350 8250 4350
Wire Wire Line
	8250 4350 8250 4450
Wire Wire Line
	8250 4400 8150 4400
Wire Wire Line
	8250 4450 8500 4450
Connection ~ 8250 4400
Text GLabel 8150 6000 0    60   Input ~ 0
VA
Wire Wire Line
	8500 6150 8250 6150
Wire Wire Line
	8250 6150 8250 6250
Wire Wire Line
	8100 6200 8250 6200
Wire Wire Line
	8250 6250 8500 6250
Connection ~ 8250 6200
Wire Wire Line
	8500 5550 8250 5550
Wire Wire Line
	8250 5550 8250 5850
Wire Wire Line
	8250 5700 8150 5700
Wire Wire Line
	8250 5850 8500 5850
Connection ~ 8250 5700
Wire Wire Line
	8500 5750 8250 5750
Connection ~ 8250 5750
Wire Wire Line
	8500 5650 8250 5650
Connection ~ 8250 5650
Wire Wire Line
	8500 5950 8250 5950
Wire Wire Line
	8250 5950 8250 6050
Wire Wire Line
	8250 6000 8150 6000
Wire Wire Line
	8250 6050 8500 6050
Connection ~ 8250 6000
Wire Wire Line
	8500 4550 8100 4550
Wire Wire Line
	8100 4550 8100 5150
Wire Wire Line
	8500 4650 8100 4650
Connection ~ 8100 4650
Wire Wire Line
	8500 4750 8100 4750
Connection ~ 8100 4750
Wire Wire Line
	8500 4850 8100 4850
Connection ~ 8100 4850
Wire Wire Line
	8500 4950 8100 4950
Connection ~ 8100 4950
Wire Wire Line
	8500 5050 8100 5050
Connection ~ 8100 5050
$Comp
L GND #PWR?
U 1 1
P 8100 6350
F 0 "#PWR?" H 8100 6350 30  0001 C CNN
F 1 "GND" H 8100 6280 30  0001 C CNN
F 2 "" H 8100 6350 60  0000 C CNN
F 3 "" H 8100 6350 60  0000 C CNN
	1    8100 6350
	1    0    0    -1  
$EndComp
Wire Wire Line
	8100 6200 8100 6350
$Comp
L GND #PWR?
U 1 1
P 9250 6750
F 0 "#PWR?" H 9250 6750 30  0001 C CNN
F 1 "GND" H 9250 6680 30  0001 C CNN
F 2 "" H 9250 6750 60  0000 C CNN
F 3 "" H 9250 6750 60  0000 C CNN
	1    9250 6750
	1    0    0    -1  
$EndComp
Wire Wire Line
	9250 6650 9250 6750
$Comp
L GND #PWR?
U 1 1
P 9400 3950
F 0 "#PWR?" H 9400 3950 30  0001 C CNN
F 1 "GND" H 9400 3880 30  0001 C CNN
F 2 "" H 9400 3950 60  0000 C CNN
F 3 "" H 9400 3950 60  0000 C CNN
	1    9400 3950
	1    0    0    -1  
$EndComp
Wire Wire Line
	9250 3950 9250 3900
Wire Wire Line
	9250 3900 9400 3900
Wire Wire Line
	9400 3900 9400 3950
$EndSCHEMATC
